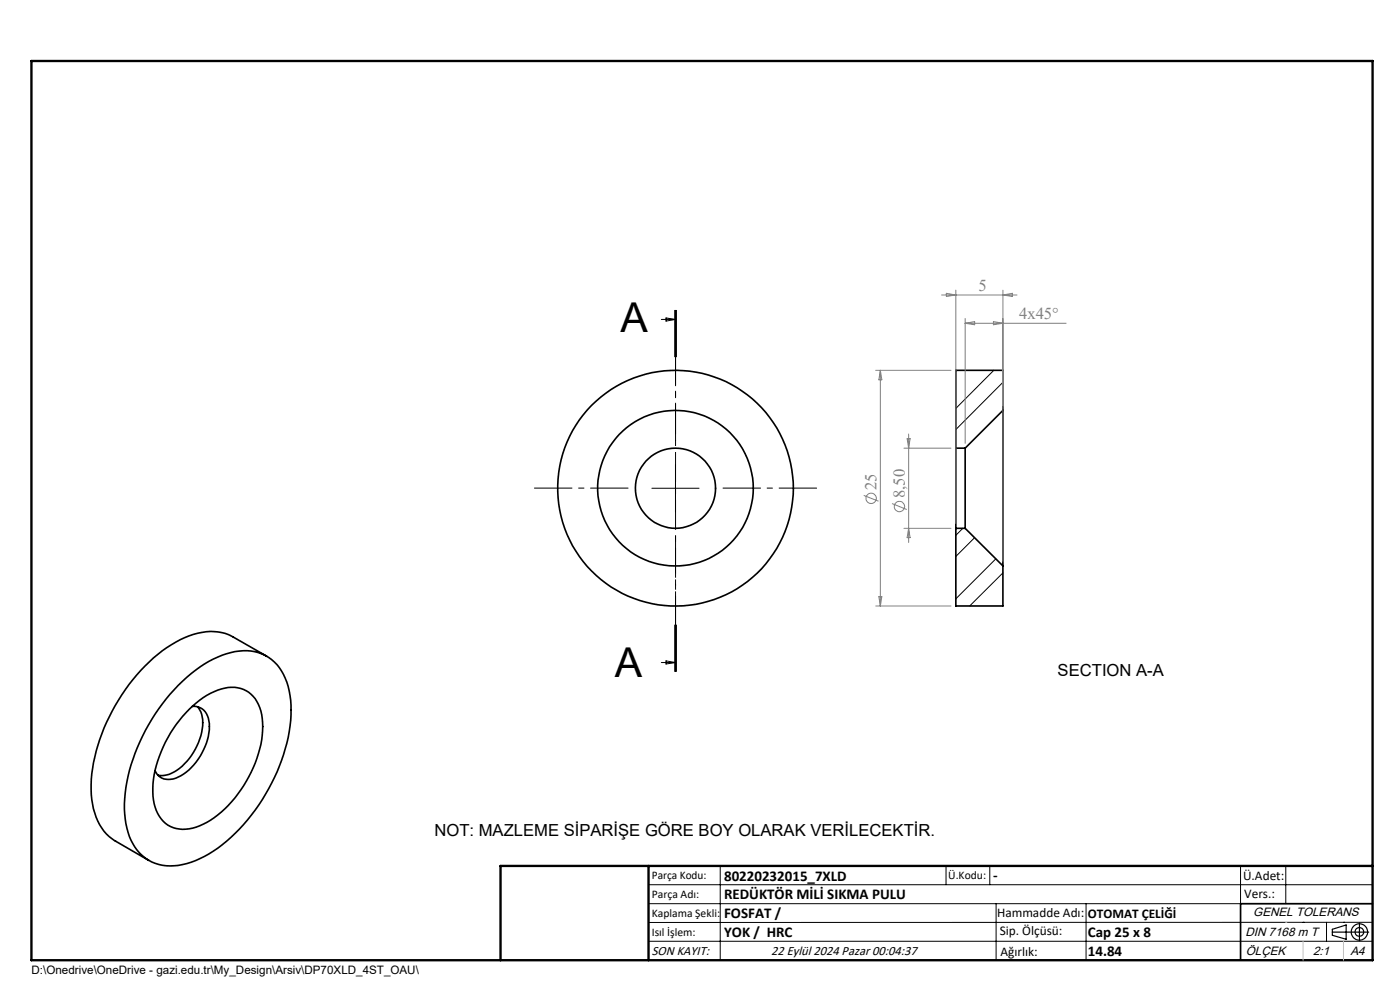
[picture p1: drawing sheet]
<svg xmlns="http://www.w3.org/2000/svg" width="297mm" height="210mm" viewBox="0 0 297 210" stroke-linecap="round" stroke-linejoin="round" font-family="sans-serif">
<g fill="none" stroke="#000" stroke-width=".35">
<path d="M202.8 95.1v17M202.8 95.1h2M204.8 95.1v17M212.8 87.1v32.9M212.8 87.1v-8.5h-10v16.5M212.8 87.1l-8 8M202.8 112.1v16.4h10v-8.5M202.8 112.1h2M204.8 112.1l8 7.9M56.6 139.2l-7.1-4.1a11.2 11.2 0 0 0-10.4 .2 34.2 34.2 0 0 0-14.7 14.4 34.9 34.9 0 0 0-5 18.9 12.1 12.1 0 0 0 5 9.8l7.2 4.1M37.8 145.4a23.8 23.8 0 0 1 12.1-7.2 9.2 9.2 0 0 1 11 6.5 25 25 0 0 1-.8 15.4 39.5 39.5 0 0 1-15.8 21 14.3 14.3 0 0 1-10.6 2.3 9.6 9.6 0 0 1-6.8-7.8 28.4 28.4 0 0 1 2.2-17 41.8 41.8 0 0 1 8.7-13.2zM40.1 150.5a13.7 13.7 0 0 1 9.7-4.7 6.4 6.4 0 0 1 5.7 5.8 22.7 22.7 0 0 1-4.4 16 19.3 19.3 0 0 1-10.2 8.1 6.3 6.3 0 0 1-8.2-5.2 20.3 20.3 0 0 1 2.4-13.1 26.6 26.6 0 0 1 5-6.9z"/>
<path d="M40.8 149.9a3.2 3.2 0 0 1 3.5 3 12.2 12.2 0 0 1-3.7 9.9 6.7 6.7 0 0 1-5.8 2.4l-1.2-.7-.7-1M41.9 149.9a6.1 6.1 0 0 1 .9 5.4 12.7 12.7 0 0 1-6.9 8.9l-1.1 .3h-1.3M291.2 191.7h-28v12"/>
<circle cx="143.3" cy="103.6" r="8.5"/>
<circle cx="143.3" cy="103.6" r="16.5"/>
<circle cx="143.3" cy="103.5" r="25"/>
</g>
<g fill="none" stroke="#000" stroke-width=".21">
<path d="M140.3 67.8h3M141.3 67.4l2 .4-2 .3zM143.1 65.8v10M143.3 65.8v10M143.5 65.8v10M210.8 78.6l-8 8M143.3 98.6v9.9M212.8 81.1l-10 10M138.3 103.6h10M204.3 112.1l-1.5 1.5M206.8 114l-4 4M211.2 118.6l-8.4 8.4"/>
<path d="M143.1 132.5v10M143.3 132.5v10M143.5 132.5v10zM212.8 121.5l-7.1 7M140.3 140.5h3M141.3 140.2l2 .3-2 .4zM137.6 187.7h153.6M137.6 191.7h153.6M137.6 199.7h153.6M152.8 183.7v20M200.7 183.7v4M210 183.7v4"/>
<path d="M211.3 191.7v12M230.4 191.7v12M263.2 183.7v20M272.8 183.7v8M276.4 195.6h.1M281.4 195.6v4.1M285 195.6h.1M291.2 195.6l-153.6 .1"/>
</g>
<g fill="none" stroke="#808080" stroke-width=".21">
<path d="M185.8 78.6h16M186.8 78.6v49.9M186.8 78.6l.3 2h-.7zM199.7 62.6h16.1M200.8 62.2l2 .4-2 .3zM202.8 61.6v49.4M204.8 67.5v26.5M204.8 68.6h21.4M204.8 68.6l2-.4v.7zM210.7 68.2l2.1 .4-2.1 .3zM212.8 61.6v57.5M212.8 62.6l2-.4v.7z"/>
<path d="M191.8 95.1h10M192.4 93.1h.7l-.3 2zM192.8 92.1v23M183.2 105.1l3.2 1.2M189.2 106.8l3.2 1.3M191.8 112.1h10M192.8 112.1l.3 1.9h-.7zM185.8 128.5h16M186.4 126.6h.7l-.3 1.9z"/>
<circle cx="184.8" cy="105.7" r="1.09"/>
<circle cx="190.8" cy="107.4" r="1.09"/>
</g>
<g fill="none" stroke="#000" stroke-width=".25">
<path d="M282.6 197.7h7.8M282.6 197.1l3-.9v3l-3-.8zM288.4 195.8v3.8M106.2 203.7h185"/>
<circle cx="288.4" cy="197.7" r="1.74"/>
<circle cx="288.4" cy="197.7" r=".93"/>
</g>
<path d="M143.3 93.5v-20M133.3 103.5h-20M143.3 113.5v20M153.3 103.5h20" fill="none" stroke="#000" stroke-width=".21" stroke-dasharray="15.2 1.3 1.3 1.3" stroke-dashoffset="7.1" stroke-linecap="butt"/>
<path d="M143.3 65.8v76.7" fill="none" stroke="#000" stroke-width=".21" stroke-dasharray="6.3 1.3 1.3 1.3" stroke-dashoffset=".4" stroke-linecap="butt"/>
<path d="M6.7 12.9h284.5v190.8h-284.5zM137.6 183.7v20M291.2 183.7h-185v20" fill="none" stroke="#000" stroke-width=".5"/>
<path d="M276.4 199.7v4M285 199.7v4" fill="none" stroke="#c0c0c0" stroke-width=".21"/>
<path d="M272.8 195.6h.1" fill="none" stroke="#c0c0c0" stroke-width=".25"/>
<g font-size="8.7">
<text x="131.6" y="70.4">A</text>
<text x="130.4" y="143.6">A</text>
</g>
<g font-size="3.5" fill="#808080">
<text x="207.6" y="61.7">5</text>
<text x="216.2" y="67.7">4x45°</text>
<text x="185.9" y="103.9" transform="rotate(-90 185.9 103.9)">25</text>
<text x="191.9" y="105.6" transform="rotate(-90 191.9 105.6)">8,50</text>
</g>
<g font-size="3.5">
<text x="224.4" y="143.5">SECTION A-A</text>
<text x="92.2" y="177.4">NOT: MAZLEME SİPARİŞE GÖRE BOY OLARAK VERİLECEKTİR.</text>
</g>
<g font-size="3.2">
<text x="153.6" y="186.8">80220232015_7XLD</text>
<text x="153.6" y="190.8">REDÜKTÖR MİLİ SIKMA PULU</text>
<text x="210.7" y="186.6">-</text>
<text x="153.6" y="194.8">FOSFAT /</text>
<text x="153.6" y="198.8">YOK / HRC</text>
<text x="230.8" y="198.7">Cap 25 x 8</text>
<text x="230.8" y="202.8">14.84</text>
</g>
<g font-size="2.8">
<text x="263.7" y="186.7">Ü.Adet:</text>
<text x="263.9" y="190.5">Vers.:</text>
<text x="211.5" y="194.5">Hammadde Adı:</text>
<text x="230.8" y="194.7">OTOMAT ÇELİĞİ</text>
<text x="138.3" y="202.6">SON KAYIT:</text>
<text x="163.6" y="202.6">22 Eylül 2024 Pazar 00:04:37</text>
<text x="212.1" y="198.4">Sip. Ölçüsü:</text>
<text x="212.2" y="202.7">Ağırlık:</text>
</g>
<g font-size="2.6">
<text x="265.9" y="194.4">GENEL TOLERANS</text>
<text x="264.2" y="198.5">DIN 7168 m T</text>
<text x="264.3" y="202.6">ÖLÇEK</text>
<text x="278.5" y="202.6">2:1</text>
<text x="286.5" y="202.6">A4</text>
</g>
<g font-size="2.5">
<text x="138.3" y="186.4">Parça Kodu:</text>
<text x="138.3" y="190.5">Parça Adı:</text>
<text x="201.2" y="186.5">Ü.Kodu:</text>
<text x="138.3" y="194.5">Kaplama Şekli:</text>
<text x="138.3" y="198.6">Isıl İşlem:</text>
<text x="6.7" y="206.7">D:\Onedrive\OneDrive - gazi.edu.tr\My_Design\Arsiv\DP70XLD_4ST_OAU\</text>
</g>
</svg>
